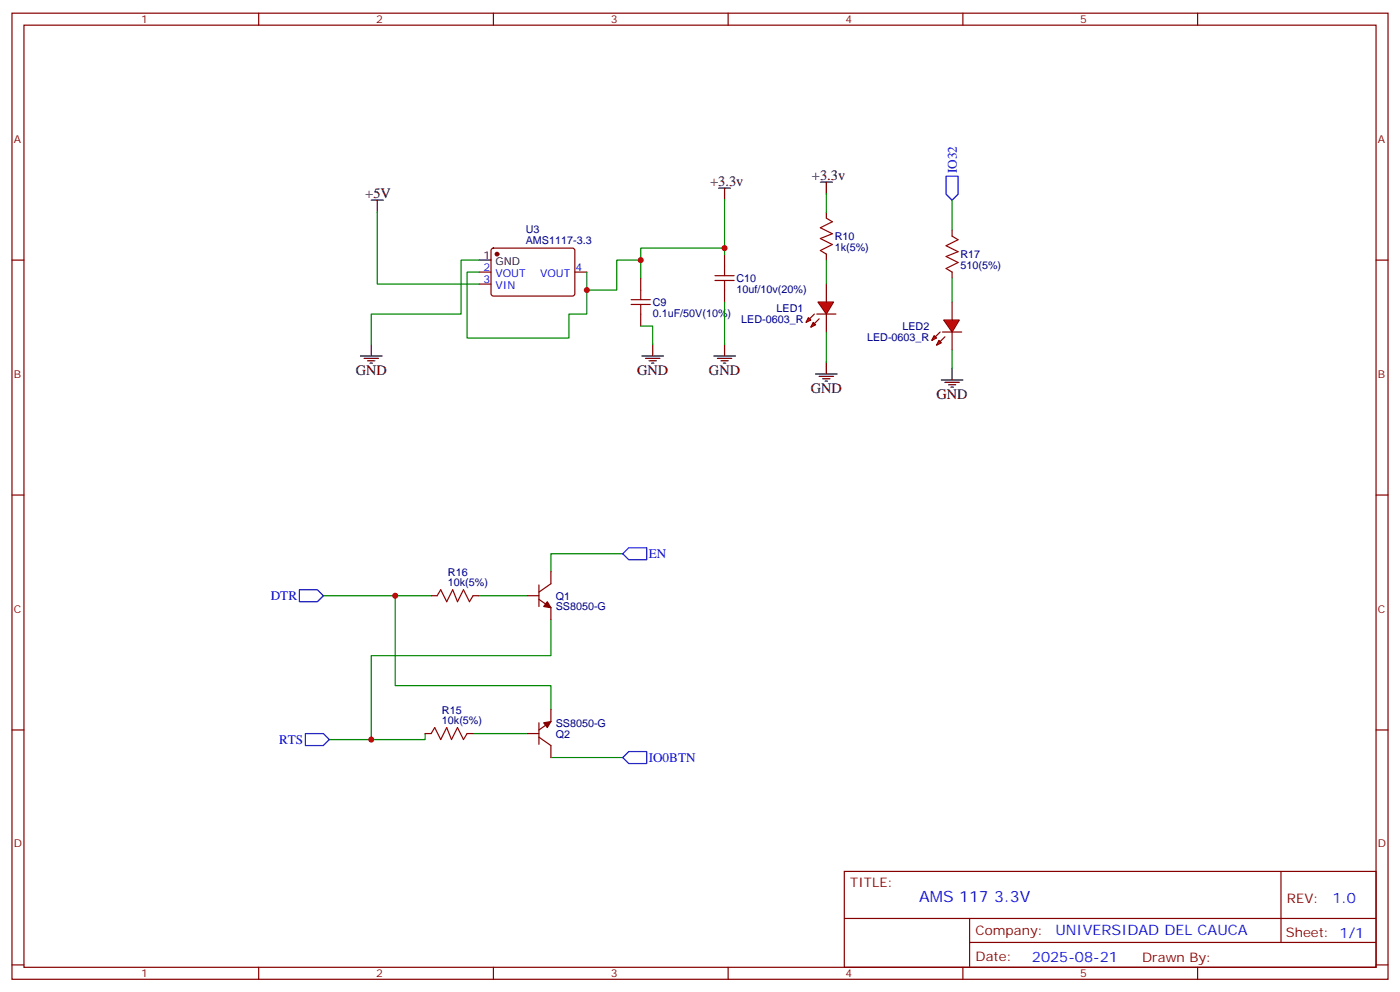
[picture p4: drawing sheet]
<svg xmlns="http://www.w3.org/2000/svg" width="412mm" height="292mm" viewBox="0 0 412 292" stroke-linecap="round" stroke-linejoin="round" font-family="sans-serif">
<g fill="none" stroke="#870000" stroke-width=".35">
<path d="M3.5 3.9h405.4v284.3h-405.4zM7.1 7.4h398.2v277.3h-398.2zM76.2 3.9v3.5M145.3 3.9v3.5M214.5 3.9v3.5M283.6 3.9v3.5M352.8 3.9v3.5M3.5 76.6h3.6M213.4 74.8v3.5M243.4 62.4v1.8M243.4 74.8v1.8M405.3 76.6h3.6"/>
<path d="M188.7 81.8v3.6M188.7 92.4v3.6M213.4 85.4v3.5M3.5 145.7h3.6M405.3 145.7h3.6M3.5 214.8h3.6M405.3 214.8h3.6M248.7 256.5h156.6v28.2h-156.6zM377.3 256.5v20.9M248.7 270.3h156.5M285.6 277.4h119.6M285.6 270.3v14.1"/>
<path d="M3.5 284h3.6M76.2 284.7v3.5M145.3 284.7v3.5M214.5 284.7v3.5M283.6 284.7v3.5M352.8 284.7v3.5M405.3 284h3.6"/>
</g>
<g fill="none" stroke="#000" stroke-width=".35">
<path d="M211.7 55.4h3.5M213.4 55.4v3.5M241.7 53.6h3.5M243.4 53.6v3.5M189.1 104.8h6.3M190.1 105.5h4.3M191.2 106.2h2.1M191.9 106.9h.7M192.3 101.2v3.6M210.3 104.8h6.3M211.3 105.5h4.2M212.4 106.2h2.1"/>
<path d="M213.1 106.9h.7M213.4 101.2v3.6"/>
</g>
<path d="M213.4 78.3v2.8M243.4 64.2l1.8 1.1-3.5 1.7 3.5 1.8-3.5 1.4 3.5 1.8-3.5 1.7 1.7 1.1M185.9 88.2h5.7M185.9 89.6h5.7M188.7 85.4v2.8M188.7 89.6v2.8M210.6 81.1h5.7M210.6 82.5h5.7M213.4 82.5v2.9" fill="none" stroke="#a10000" stroke-width=".35"/>
<path d="M213.4 58.9v14.1M243.4 57.1v5.3M213.4 74.8v-1.8h-24.7v8.8M188.7 96h3.6v5.2M213.4 88.9v12.3" fill="none" stroke="#008700" stroke-width=".35"/>
<g fill="#f00" stroke="#870000" stroke-width=".35">
<path d="M240.9 88.9h4.6l-2.1 3.5z"/>
<path d="M240.6 92.4h5.6z"/>
</g>
<g fill="#870000" stroke="#870000" stroke-width=".35">
<path d="M239.9 92.4l-1.4 1.4z"/>
<path d="M241.3 93.8l-1.4 1.4z"/>
</g>
<g fill="#f00" stroke="#870000" stroke-width=".35">
<path d="M238.1 93.5l.7 .7-1.4 .7z"/>
<path d="M239.5 94.9l.7 .7-1.4 .7z"/>
</g>
<path d="M280.5 67.7v1.8M243.4 83.6v5.3M243.4 92.4v5.3M280.5 80.1v1.7" fill="none" stroke="#870000" stroke-width=".35"/>
<path d="M240.2 110.1h6.4M241.3 110.8h4.2M242.4 111.5h2.1M243.1 112.2h.7M243.4 106.5v3.6M277.3 111.8h6.3M278.3 112.5h4.3M279.4 113.2h2.1M280.1 113.9h.7M280.5 108.3v3.5" fill="none" stroke="#000" stroke-width=".35"/>
<path d="M280.5 58.9v8.8M243.4 76.6v7M243.4 97.7v8.8" fill="none" stroke="#008700" stroke-width=".35"/>
<path d="M278.7 51.9h3.5v5.2l-1.7 1.8-1.8-1.8z" fill="none" stroke="#00f" stroke-width=".35"/>
<path d="M280.5 69.5l1.7 1.1-3.5 1.7 3.5 1.8-3.5 1.4 3.5 1.8-3.5 1.7 1.8 1.1" fill="none" stroke="#a10000" stroke-width=".35"/>
<g fill="#f00" stroke="#870000" stroke-width=".35">
<path d="M278 94.2h4.6l-2.1 3.5z"/>
<path d="M277.6 97.7h5.7z"/>
</g>
<g fill="#870000" stroke="#870000" stroke-width=".35">
<path d="M276.9 97.7l-1.4 1.4z"/>
<path d="M278.3 99.1l-1.4 1.4z"/>
</g>
<g fill="#f00" stroke="#870000" stroke-width=".35">
<path d="M275.2 98.8l.7 .7-1.4 .7z"/>
<path d="M276.6 100.2l.7 .7-1.4 .7z"/>
</g>
<g fill="none" stroke="#870000" stroke-width=".35">
<path d="M144.9 73.2l.4-.2 23.6 .1 .4 .6v13l-.7 .4h-23.5l-.5-.7v-12.7zM141.1 80.1h3.5M141.1 83.6h3.5M169.3 80.1h3.6M280.5 88.9v5.3M280.5 97.7v5.3M127 175.3h1.8M139.3 175.3h1.8M155.2 175.3h3.5M158.7 176.4l3.6 2.5v3.5M158.7 172.2v6.3M162.3 168.3v3.5l-3.6 2.5"/>
<path d="M125.2 215.9h1.8M137.6 215.9h1.7M155.2 215.9h3.5M158.7 217l3.6 2.4v3.6M158.7 212.7v6.4M162.3 208.8v3.6l-3.6 2.4"/>
</g>
<g fill="none" stroke="#008700" stroke-width=".35">
<path d="M111.1 62.4v21.2h30M141.1 76.6h-5.3v15.8h-26.4v8.8M188.7 76.6h-7v8.8h-8.8M141.1 80.1h-3.5v19.4h30v-7.1h5.3v-12.3M280.5 81.8v7.1M280.5 103v5.3M95.2 175.3h21.2v26.5h45.9v7M116.4 175.3h10.6M141.1 175.3h14.1M183.4 163h-21.1v5.3M162.3 182.4v10.6h-52.9v24.7M125.2 215.9v1.8h-28.2"/>
<path d="M139.3 215.9h15.9M162.3 223h21.1"/>
</g>
<path d="M88.2 173.6h5.3l1.7 1.7-1.7 1.8h-5.3zM183.4 163l1.8-1.8h5.3v3.5h-5.3zM90 215.9h5.2l1.8 1.8-1.8 1.7h-5.2zM183.4 223l1.8-1.8h5.3v3.5h-5.3z" fill="none" stroke="#00f" stroke-width=".35"/>
<path d="M128.8 175.3l1-1.7 1.8 3.5 1.7-3.5 1.5 3.5 1.7-3.5 1.8 3.5 1-1.8M127 215.9l1.1-1.8 1.7 3.6 1.8-3.6 1.4 3.6 1.8-3.6 1.7 3.6 1.1-1.8" fill="none" stroke="#a10000" stroke-width=".35"/>
<g fill="#870000" stroke="#870000" stroke-width=".35">
<path d="M160.2 212.7l2.1-.3-1.1 1.7z"/>
<path d="M161.2 177.1l1.1 1.8-2.1-.4z"/>
<circle cx="146.4" cy="74.8" r=".53"/>
</g>
<path d="M109.4 58.9h3.5M111.1 58.9v3.5M141.1 76.6h3.5M106.2 104.8h6.3M107.2 105.5h4.3M108.3 106.2h2.1M109 106.9h.7M109.4 101.2v3.6" fill="none" stroke="#000" stroke-width=".35"/>
<g fill="#c00">
<circle cx="213.4" cy="73" r=".88"/>
<circle cx="109.4" cy="217.7" r=".88"/>
<circle cx="116.4" cy="175.3" r=".88"/>
<circle cx="188.7" cy="76.6" r=".88"/>
<circle cx="172.9" cy="85.4" r=".88"/>
</g>
<text font-size="4.6" fill="#00f" x="270.8" y="265.5">AMS 117 3.3V</text>
<g font-size="4.2">
<text x="239.2" y="52.9">+3.3v</text>
<text x="107.6" y="58.2">+5V</text>
<text x="209.2" y="54.7">+3.3v</text>
<text x="104.8" y="110.4">GND</text>
<text x="187.7" y="110.4">GND</text>
<text x="208.8" y="110.4">GND</text>
<text x="238.8" y="115.7">GND</text>
<text x="275.9" y="117.5">GND</text>
</g>
<g font-size="4.2" fill="#00f">
<text x="392.5" y="265.7">1.0</text>
<text x="310.9" y="275.3">UNIVERSIDAD DEL CAUCA</text>
<text x="304" y="283.1">2025-08-21</text>
</g>
<g font-size="3.9" fill="#00f">
<text x="281.8" y="51" transform="rotate(-90 281.8 51)">IO32</text>
<text x="191.1" y="164.3">EN</text>
<text x="79.8" y="176.6">DTR</text>
<text x="82.2" y="218.9">RTS</text>
<text x="191.1" y="224.3">IO0BTN</text>
</g>
<g font-size="3.9" fill="#800">
<text x="250.5" y="261.1">TITLE:</text>
<text x="379.1" y="265.7">REV:</text>
<text x="287.4" y="275.3">Company:</text>
<text x="378.7" y="275.9">Sheet: 1/1</text>
<text x="287.4" y="282.9">Date:</text>
<text x="336.4" y="283">Drawn By:</text>
</g>
<g font-size="3.2" fill="#800">
<text x="41.6" y="6.9">1</text>
<text x="110.8" y="6.9">2</text>
<text x="179.9" y="6.9">3</text>
<text x="249.1" y="6.9">4</text>
<text x="318.2" y="6.9">5</text>
<text x="4.1" y="42">A</text>
<text x="405.9" y="42">A</text>
<text x="4.1" y="111.1">B</text>
<text x="405.9" y="111.1">B</text>
<text x="4.1" y="180.3">C</text>
<text x="405.9" y="180.3">C</text>
<text x="4.1" y="249.4">D</text>
<text x="405.9" y="249.4">D</text>
<text x="41.6" y="287.7">1</text>
<text x="110.8" y="287.7">2</text>
<text x="179.9" y="287.7">3</text>
<text x="249.1" y="287.7">4</text>
<text x="318.2" y="287.7">5</text>
</g>
<g font-size="3.2" fill="#000080">
<text x="154.9" y="71.9">AMS1117-3.3</text>
<text x="154.9" y="68.7">U3</text>
<text x="245.9" y="70.7">R10</text>
<text x="245.9" y="73.8">1k(5%)</text>
<text x="282.9" y="75.9">R17</text>
<text x="217" y="83.1">C10</text>
<text x="282.9" y="79.1">510(5%)</text>
<text x="217" y="86.1">10uf/10v(20%)</text>
<text x="192.3" y="93.2">0.1uF/50V(10%)</text>
<text x="192.3" y="90.1">C9</text>
<text x="218.4" y="95">LED-0603_R</text>
<text x="228.8" y="91.8">LED1</text>
<text x="255.4" y="100.3">LED-0603_R</text>
<text x="265.8" y="97.1">LED2</text>
<text x="132" y="172.5">10k(5%)</text>
<text x="132" y="169.4">R16</text>
<text x="163.7" y="179.6">SS8050-G</text>
<text x="163.7" y="176.5">Q1</text>
<text x="130.2" y="213.1">10k(5%)</text>
<text x="130.2" y="210">R15</text>
<text x="163.7" y="214.1">SS8050-G</text>
<text x="163.7" y="217.2">Q2</text>
</g>
<g font-size="3.2">
<text x="142.4" y="76.2">1</text>
<text x="145.9" y="78">GND</text>
</g>
<g font-size="3.2" fill="#00f">
<text x="142.4" y="79.7">2</text>
<text x="142.4" y="83.3">3</text>
<text x="145.9" y="81.5">VOUT</text>
<text x="159.1" y="81.5">VOUT</text>
<text x="169.5" y="79.7">4</text>
<text x="145.9" y="85">VIN</text>
</g>
</svg>
